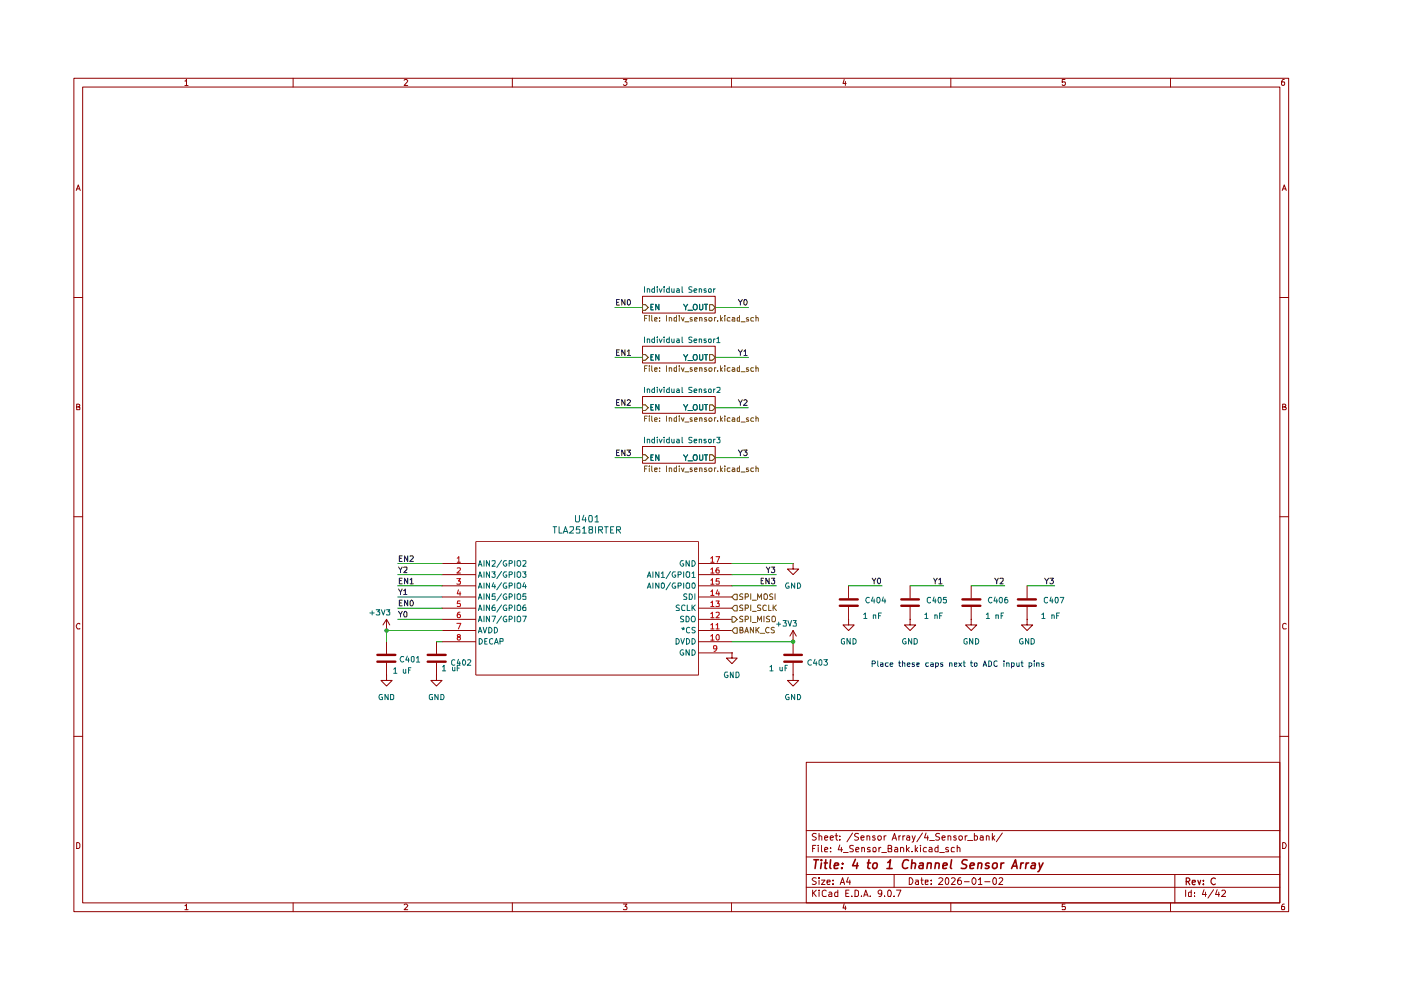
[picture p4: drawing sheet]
(kicad_sch
 (version 20250114)
 (generator "eeschema")
 (generator_version "9.0")
 (paper "A4")
 (title_block
  (title "4 to 1 Channel Sensor Array")
  (date "2026-01-02")
  (rev "C"))
 (lib_symbols
  (symbol "Device:C"
   (pin_numbers (hide yes))
   (pin_names
    (offset 0.254)) (exclude_from_sim no) (in_bom yes) (on_board yes)
   (property "Reference" "C" (at 0.635 2.54 0) (effects (font (size 1.27 1.27)) (justify left)))
   (property "Value" "C" (at 0.635 -2.54 0) (effects (font (size 1.27 1.27)) (justify left)))
   (property "Footprint" "" (at 0.9652 -3.81 0) (effects (font (size 1.27 1.27)) (hide yes)))
   (property "Datasheet" "~" (at 0 0 0) (effects (font (size 1.27 1.27)) (hide yes)))
   (property "Description" "Unpolarized capacitor" (at 0 0 0) (effects (font (size 1.27 1.27)) (hide yes)))
   (symbol "C_0_1"
    (polyline (pts (xy -2.032 0.762) (xy 2.032 0.762)) (stroke (width 0.508) (type default)) (fill (type none)))
    (polyline (pts (xy -2.032 -0.762) (xy 2.032 -0.762)) (stroke (width 0.508) (type default)) (fill (type none))))
   (symbol "C_1_1"
    (pin passive line (at 0 3.81 270) (length 2.794) (name "~" (effects (font (size 1.27 1.27)))) (number "1" (effects (font (size 1.27 1.27)))))
    (pin passive line (at 0 -3.81 90) (length 2.794) (name "~" (effects (font (size 1.27 1.27)))) (number "2" (effects (font (size 1.27 1.27))))))
   (embedded_fonts no))
  (symbol "power:GND"
   (power)
   (pin_numbers (hide yes))
   (pin_names
    (offset 0) (hide yes)) (exclude_from_sim no) (in_bom yes) (on_board yes)
   (property "Reference" "#PWR" (at 0 -6.35 0) (effects (font (size 1.27 1.27)) (hide yes)))
   (property "Value" "GND" (at 0 -3.81 0) (effects (font (size 1.27 1.27))))
   (property "Footprint" "" (at 0 0 0) (effects (font (size 1.27 1.27)) (hide yes)))
   (property "Datasheet" "" (at 0 0 0) (effects (font (size 1.27 1.27)) (hide yes)))
   (property "Description" "Power symbol creates a global label with name \"GND\" , ground" (at 0 0 0) (effects (font (size 1.27 1.27)) (hide yes)))
   (symbol "GND_0_1"
    (polyline (pts (xy 0 0) (xy 0 -1.27) (xy 1.27 -1.27) (xy 0 -2.54) (xy -1.27 -1.27) (xy 0 -1.27)) (stroke (width 0) (type default)) (fill (type none))))
   (symbol "GND_1_1"
    (pin power_in line (at 0 0 270) (length 0) (name "~" (effects (font (size 1.27 1.27)))) (number "1" (effects (font (size 1.27 1.27))))))
   (embedded_fonts no))
  (symbol "power:VCC"
   (power)
   (pin_numbers (hide yes))
   (pin_names
    (offset 0) (hide yes)) (exclude_from_sim no) (in_bom yes) (on_board yes)
   (property "Reference" "#PWR" (at 0 -3.81 0) (effects (font (size 1.27 1.27)) (hide yes)))
   (property "Value" "VCC" (at 0 3.556 0) (effects (font (size 1.27 1.27))))
   (property "Footprint" "" (at 0 0 0) (effects (font (size 1.27 1.27)) (hide yes)))
   (property "Datasheet" "" (at 0 0 0) (effects (font (size 1.27 1.27)) (hide yes)))
   (property "Description" "Power symbol creates a global label with name \"VCC\"" (at 0 0 0) (effects (font (size 1.27 1.27)) (hide yes)))
   (symbol "VCC_0_1"
    (polyline (pts (xy -0.762 1.27) (xy 0 2.54)) (stroke (width 0) (type default)) (fill (type none)))
    (polyline (pts (xy 0 2.54) (xy 0.762 1.27)) (stroke (width 0) (type default)) (fill (type none)))
    (polyline (pts (xy 0 0) (xy 0 2.54)) (stroke (width 0) (type default)) (fill (type none))))
   (symbol "VCC_1_1"
    (pin power_in line (at 0 0 90) (length 0) (name "~" (effects (font (size 1.27 1.27)))) (number "1" (effects (font (size 1.27 1.27))))))
   (embedded_fonts no))
  (symbol "tla2518:TLA2518IRTER"
   (pin_names
    (offset 0.254)) (exclude_from_sim no) (in_bom yes) (on_board yes)
   (property "Reference" "U" (at 33.02 10.16 0) (effects (font (size 1.524 1.524))))
   (property "Value" "TLA2518IRTER" (at 33.02 7.62 0) (effects (font (size 1.524 1.524))))
   (property "Footprint" "WQFN16_RTE_TEX" (at 0 0 0) (effects (font (size 1.27 1.27)
    (italic yes)) (hide yes)))
   (property "Datasheet" "https://www.ti.com/lit/gpn/tla2518" (at 0 0 0) (effects (font (size 1.27 1.27)
    (italic yes)) (hide yes)))
   (property "Description" "" (at 0 0 0) (effects (font (size 1.27 1.27)) (hide yes)))
   (property "ki_locked" "" (at 0 0 0) (effects (font (size 1.27 1.27))))
   (symbol "TLA2518IRTER_0_1"
    (polyline (pts (xy 7.62 5.08) (xy 7.62 -25.4)) (stroke (width 0.127) (type default)) (fill (type none)))
    (polyline (pts (xy 7.62 -25.4) (xy 58.42 -25.4)) (stroke (width 0.127) (type default)) (fill (type none)))
    (polyline (pts (xy 58.42 5.08) (xy 7.62 5.08)) (stroke (width 0.127) (type default)) (fill (type none)))
    (polyline (pts (xy 58.42 -25.4) (xy 58.42 5.08)) (stroke (width 0.127) (type default)) (fill (type none)))
    (pin bidirectional line (at 0 0 0) (length 7.62) (name "AIN2/GPIO2" (effects (font (size 1.27 1.27)))) (number "1" (effects (font (size 1.27 1.27)))))
    (pin bidirectional line (at 0 -2.54 0) (length 7.62) (name "AIN3/GPIO3" (effects (font (size 1.27 1.27)))) (number "2" (effects (font (size 1.27 1.27)))))
    (pin bidirectional line (at 0 -5.08 0) (length 7.62) (name "AIN4/GPIO4" (effects (font (size 1.27 1.27)))) (number "3" (effects (font (size 1.27 1.27)))))
    (pin bidirectional line (at 0 -7.62 0) (length 7.62) (name "AIN5/GPIO5" (effects (font (size 1.27 1.27)))) (number "4" (effects (font (size 1.27 1.27)))))
    (pin bidirectional line (at 0 -10.16 0) (length 7.62) (name "AIN6/GPIO6" (effects (font (size 1.27 1.27)))) (number "5" (effects (font (size 1.27 1.27)))))
    (pin bidirectional line (at 0 -12.7 0) (length 7.62) (name "AIN7/GPIO7" (effects (font (size 1.27 1.27)))) (number "6" (effects (font (size 1.27 1.27)))))
    (pin power_in line (at 0 -15.24 0) (length 7.62) (name "AVDD" (effects (font (size 1.27 1.27)))) (number "7" (effects (font (size 1.27 1.27)))))
    (pin unspecified line (at 0 -17.78 0) (length 7.62) (name "DECAP" (effects (font (size 1.27 1.27)))) (number "8" (effects (font (size 1.27 1.27)))))
    (pin power_out line (at 66.04 0 180) (length 7.62) (name "GND" (effects (font (size 1.27 1.27)))) (number "17" (effects (font (size 1.27 1.27)))))
    (pin bidirectional line (at 66.04 -2.54 180) (length 7.62) (name "AIN1/GPIO1" (effects (font (size 1.27 1.27)))) (number "16" (effects (font (size 1.27 1.27)))))
    (pin bidirectional line (at 66.04 -5.08 180) (length 7.62) (name "AIN0/GPIO0" (effects (font (size 1.27 1.27)))) (number "15" (effects (font (size 1.27 1.27)))))
    (pin input line (at 66.04 -7.62 180) (length 7.62) (name "SDI" (effects (font (size 1.27 1.27)))) (number "14" (effects (font (size 1.27 1.27)))))
    (pin input line (at 66.04 -10.16 180) (length 7.62) (name "SCLK" (effects (font (size 1.27 1.27)))) (number "13" (effects (font (size 1.27 1.27)))))
    (pin output line (at 66.04 -12.7 180) (length 7.62) (name "SDO" (effects (font (size 1.27 1.27)))) (number "12" (effects (font (size 1.27 1.27)))))
    (pin input line (at 66.04 -15.24 180) (length 7.62) (name "*CS" (effects (font (size 1.27 1.27)))) (number "11" (effects (font (size 1.27 1.27)))))
    (pin power_in line (at 66.04 -17.78 180) (length 7.62) (name "DVDD" (effects (font (size 1.27 1.27)))) (number "10" (effects (font (size 1.27 1.27)))))
    (pin power_out line (at 66.04 -20.32 180) (length 7.62) (name "GND" (effects (font (size 1.27 1.27)))) (number "9" (effects (font (size 1.27 1.27))))))
   (embedded_fonts no)))
 (text "Place these caps next to ADC input pins"
  (exclude_from_sim no)
  (at 211.582 143.764 0)
  (effects (font (size 1.27 1.27))))
 (junction
  (at 173.99 138.43)
  (diameter 0)
  (color 0 0 0 0))
 (junction
  (at 81.28 135.89)
  (diameter 0)
  (color 0 0 0 0))
 (wire
  (pts (xy 200.66 125.73) (xy 208.28 125.73))
  (stroke (width 0) (type default)))
 (wire
  (pts (xy 83.82 130.81) (xy 93.98 130.81))
  (stroke (width 0) (type default)))
 (wire
  (pts (xy 170.18 125.73) (xy 160.02 125.73))
  (stroke (width 0) (type default)))
 (wire
  (pts (xy 214.63 125.73) (xy 222.25 125.73))
  (stroke (width 0) (type default)))
 (wire
  (pts (xy 83.82 128.27) (xy 93.98 128.27))
  (stroke (width 0) (type default)))
 (wire
  (pts (xy 156.21 96.52) (xy 163.83 96.52))
  (stroke (width 0) (type default)))
 (wire
  (pts (xy 133.35 96.52) (xy 139.7 96.52))
  (stroke (width 0) (type default)))
 (wire
  (pts (xy 170.18 123.19) (xy 160.02 123.19))
  (stroke (width 0) (type default)))
 (wire
  (pts (xy 160.02 120.65) (xy 173.99 120.65))
  (stroke (width 0) (type default)))
 (wire
  (pts (xy 83.82 120.65) (xy 93.98 120.65))
  (stroke (width 0) (type default)))
 (wire
  (pts (xy 133.35 73.66) (xy 139.7 73.66))
  (stroke (width 0) (type default)))
 (wire
  (pts (xy 92.71 138.43) (xy 93.98 138.43))
  (stroke (width 0) (type default)))
 (wire
  (pts (xy 133.35 85.09) (xy 139.7 85.09))
  (stroke (width 0) (type default)))
 (wire
  (pts (xy 81.28 138.43) (xy 81.28 135.89))
  (stroke (width 0) (type default)))
 (wire
  (pts (xy 227.33 125.73) (xy 233.68 125.73))
  (stroke (width 0) (type default)))
 (wire
  (pts (xy 133.35 62.23) (xy 139.7 62.23))
  (stroke (width 0) (type default)))
 (wire
  (pts (xy 156.21 85.09) (xy 163.83 85.09))
  (stroke (width 0) (type default)))
 (wire
  (pts (xy 83.82 133.35) (xy 93.98 133.35))
  (stroke (width 0) (type default)))
 (wire
  (pts (xy 156.21 62.23) (xy 163.83 62.23))
  (stroke (width 0) (type default)))
 (wire
  (pts (xy 160.02 138.43) (xy 173.99 138.43))
  (stroke (width 0) (type default)))
 (wire
  (pts (xy 156.21 73.66) (xy 163.83 73.66))
  (stroke (width 0) (type default)))
 (wire
  (pts (xy 186.69 125.73) (xy 194.31 125.73))
  (stroke (width 0) (type default)))
 (wire
  (pts (xy 81.28 135.89) (xy 93.98 135.89))
  (stroke (width 0) (type default)))
 (wire
  (pts (xy 83.82 123.19) (xy 93.98 123.19))
  (stroke (width 0) (type default)))
 (wire
  (pts (xy 83.82 125.73) (xy 93.98 125.73))
  (stroke (width 0) (type default)))
 (label "EN2"
  (at 133.35 85.09 0)
  (effects (font (size 1.27 1.27)) (justify left bottom)))
 (label "Y2"
  (at 83.82 123.19 0)
  (effects (font (size 1.27 1.27)) (justify left bottom)))
 (label "Y1"
  (at 208.28 125.73 180)
  (effects (font (size 1.27 1.27)) (justify right bottom)))
 (label "Y2"
  (at 163.83 85.09 180)
  (effects (font (size 1.27 1.27)) (justify right bottom)))
 (label "EN1"
  (at 133.35 73.66 0)
  (effects (font (size 1.27 1.27)) (justify left bottom)))
 (label "Y3"
  (at 170.18 123.19 180)
  (effects (font (size 1.27 1.27)) (justify right bottom)))
 (label "EN3"
  (at 133.35 96.52 0)
  (effects (font (size 1.27 1.27)) (justify left bottom)))
 (label "Y3"
  (at 233.68 125.73 180)
  (effects (font (size 1.27 1.27)) (justify right bottom)))
 (label "Y1"
  (at 83.82 128.27 0)
  (effects (font (size 1.27 1.27)) (justify left bottom)))
 (label "Y0"
  (at 194.31 125.73 180)
  (effects (font (size 1.27 1.27)) (justify right bottom)))
 (label "EN3"
  (at 170.18 125.73 180)
  (effects (font (size 1.27 1.27)) (justify right bottom)))
 (label "EN0"
  (at 83.82 130.81 0)
  (effects (font (size 1.27 1.27)) (justify left bottom)))
 (label "EN2"
  (at 83.82 120.65 0)
  (effects (font (size 1.27 1.27)) (justify left bottom)))
 (label "Y2"
  (at 222.25 125.73 180)
  (effects (font (size 1.27 1.27)) (justify right bottom)))
 (label "Y3"
  (at 163.83 96.52 180)
  (effects (font (size 1.27 1.27)) (justify right bottom)))
 (label "Y0"
  (at 83.82 133.35 0)
  (effects (font (size 1.27 1.27)) (justify left bottom)))
 (label "EN0"
  (at 133.35 62.23 0)
  (effects (font (size 1.27 1.27)) (justify left bottom)))
 (label "Y1"
  (at 163.83 73.66 180)
  (effects (font (size 1.27 1.27)) (justify right bottom)))
 (label "Y0"
  (at 163.83 62.23 180)
  (effects (font (size 1.27 1.27)) (justify right bottom)))
 (label "EN1"
  (at 83.82 125.73 0)
  (effects (font (size 1.27 1.27)) (justify left bottom)))
 (hierarchical_label "BANK_CS"
  (shape input)
  (at 160.02 135.89 0)
  (effects (font (size 1.27 1.27)) (justify left)))
 (hierarchical_label "SPI_MISO"
  (shape output)
  (at 160.02 133.35 0)
  (effects (font (size 1.27 1.27)) (justify left)))
 (hierarchical_label "SPI_SCLK"
  (shape input)
  (at 160.02 130.81 0)
  (effects (font (size 1.27 1.27)) (justify left)))
 (hierarchical_label "SPI_MOSI"
  (shape input)
  (at 160.02 128.27 0)
  (effects (font (size 1.27 1.27)) (justify left)))
 (symbol
  (lib_id "power:GND")
  (at 92.71 146.05 0)
  (unit 1)
  (exclude_from_sim no)
  (in_bom yes)
  (on_board yes)
  (dnp no)
  (fields_autoplaced yes)
  (property "Reference" "#PWR0403" (at 92.71 152.4 0) (effects (font (size 1.27 1.27)) (hide yes)))
  (property "Value" "GND" (at 92.71 151.13 0) (effects (font (size 1.27 1.27))))
  (property "Footprint" "" (at 92.71 146.05 0) (effects (font (size 1.27 1.27)) (hide yes)))
  (property "Datasheet" "" (at 92.71 146.05 0) (effects (font (size 1.27 1.27)) (hide yes)))
  (property "Description" "Power symbol creates a global label with name \"GND\" , ground" (at 92.71 146.05 0) (effects (font (size 1.27 1.27)) (hide yes)))
  (pin "1")
  (instances (project "013_Sensor_PI_RS485 board" (path "" (reference "#PWR0403") (unit 1)) (path "" (reference "#PWR03303") (unit 1)) (path "" (reference "#PWR01303") (unit 1)) (path "" (reference "#PWR02803") (unit 1)) (path "" (reference "#PWR02303") (unit 1)) (path "" (reference "#PWR0803") (unit 1)) (path "" (reference "#PWR01803") (unit 1)))))
 (symbol
  (lib_id "power:GND")
  (at 227.33 133.35 0)
  (unit 1)
  (exclude_from_sim no)
  (in_bom yes)
  (on_board yes)
  (dnp no)
  (fields_autoplaced yes)
  (property "Reference" "#PWR053" (at 227.33 139.7 0) (effects (font (size 1.27 1.27)) (hide yes)))
  (property "Value" "GND" (at 227.33 138.43 0) (effects (font (size 1.27 1.27))))
  (property "Footprint" "" (at 227.33 133.35 0) (effects (font (size 1.27 1.27)) (hide yes)))
  (property "Datasheet" "" (at 227.33 133.35 0) (effects (font (size 1.27 1.27)) (hide yes)))
  (property "Description" "Power symbol creates a global label with name \"GND\" , ground" (at 227.33 133.35 0) (effects (font (size 1.27 1.27)) (hide yes)))
  (pin "1")
  (instances (project "014_Sensor_PI_RS485 board" (path "" (reference "#PWR053") (unit 1)) (path "" (reference "#PWR059") (unit 1)) (path "" (reference "#PWR055") (unit 1)) (path "" (reference "#PWR058") (unit 1)) (path "" (reference "#PWR057") (unit 1)) (path "" (reference "#PWR054") (unit 1)) (path "" (reference "#PWR056") (unit 1)))))
 (symbol
  (lib_id "power:GND")
  (at 186.69 133.35 0)
  (unit 1)
  (exclude_from_sim no)
  (in_bom yes)
  (on_board yes)
  (dnp no)
  (fields_autoplaced yes)
  (property "Reference" "#PWR019" (at 186.69 139.7 0) (effects (font (size 1.27 1.27)) (hide yes)))
  (property "Value" "GND" (at 186.69 138.43 0) (effects (font (size 1.27 1.27))))
  (property "Footprint" "" (at 186.69 133.35 0) (effects (font (size 1.27 1.27)) (hide yes)))
  (property "Datasheet" "" (at 186.69 133.35 0) (effects (font (size 1.27 1.27)) (hide yes)))
  (property "Description" "Power symbol creates a global label with name \"GND\" , ground" (at 186.69 133.35 0) (effects (font (size 1.27 1.27)) (hide yes)))
  (pin "1")
  (instances (project "014_Sensor_PI_RS485 board" (path "" (reference "#PWR019") (unit 1)) (path "" (reference "#PWR030") (unit 1)) (path "" (reference "#PWR024") (unit 1)) (path "" (reference "#PWR029") (unit 1)) (path "" (reference "#PWR027") (unit 1)) (path "" (reference "#PWR020") (unit 1)) (path "" (reference "#PWR026") (unit 1)))))
 (symbol
  (lib_id "power:VCC")
  (at 173.99 138.43 0)
  (unit 1)
  (exclude_from_sim no)
  (in_bom yes)
  (on_board yes)
  (dnp no)
  (property "Reference" "#PWR0408" (at 173.99 142.24 0) (effects (font (size 1.27 1.27)) (hide yes)))
  (property "Value" "+3V3" (at 172.466 134.366 0) (effects (font (size 1.27 1.27))))
  (property "Footprint" "" (at 173.99 138.43 0) (effects (font (size 1.27 1.27)) (hide yes)))
  (property "Datasheet" "" (at 173.99 138.43 0) (effects (font (size 1.27 1.27)) (hide yes)))
  (property "Description" "Power symbol creates a global label with name \"VCC\"" (at 173.99 138.43 0) (effects (font (size 1.27 1.27)) (hide yes)))
  (pin "1")
  (instances (project "013_Sensor_PI_RS485 board" (path "" (reference "#PWR0408") (unit 1)) (path "" (reference "#PWR03306") (unit 1)) (path "" (reference "#PWR01306") (unit 1)) (path "" (reference "#PWR02806") (unit 1)) (path "" (reference "#PWR02306") (unit 1)) (path "" (reference "#PWR0806") (unit 1)) (path "" (reference "#PWR01806") (unit 1)))))
 (symbol
  (lib_id "Device:C")
  (at 173.99 142.24 0)
  (unit 1)
  (exclude_from_sim no)
  (in_bom yes)
  (on_board yes)
  (dnp no)
  (property "Reference" "C403" (at 177.038 143.256 0) (effects (font (size 1.27 1.27)) (justify left)))
  (property "Value" "1 uF" (at 168.402 144.526 0) (effects (font (size 1.27 1.27)) (justify left)))
  (property "Footprint" "Capacitor_SMD:C_0402_1005Metric" (at 174.9552 146.05 0) (effects (font (size 1.27 1.27)) (hide yes)))
  (property "Datasheet" "~" (at 173.99 142.24 0) (effects (font (size 1.27 1.27)) (hide yes)))
  (property "Description" "Unpolarized capacitor" (at 173.99 142.24 0) (effects (font (size 1.27 1.27)) (hide yes)))
  (pin "2")
  (pin "1")
  (instances (project "013_Sensor_PI_RS485 board" (path "" (reference "C403") (unit 1)) (path "" (reference "C3303") (unit 1)) (path "" (reference "C1303") (unit 1)) (path "" (reference "C2803") (unit 1)) (path "" (reference "C2303") (unit 1)) (path "" (reference "C803") (unit 1)) (path "" (reference "C1803") (unit 1)))))
 (symbol
  (lib_id "Device:C")
  (at 92.71 142.24 0)
  (unit 1)
  (exclude_from_sim no)
  (in_bom yes)
  (on_board yes)
  (dnp no)
  (property "Reference" "C402" (at 95.758 143.256 0) (effects (font (size 1.27 1.27)) (justify left)))
  (property "Value" "1 uF" (at 93.726 144.526 0) (effects (font (size 1.27 1.27)) (justify left)))
  (property "Footprint" "Capacitor_SMD:C_0402_1005Metric" (at 93.6752 146.05 0) (effects (font (size 1.27 1.27)) (hide yes)))
  (property "Datasheet" "~" (at 92.71 142.24 0) (effects (font (size 1.27 1.27)) (hide yes)))
  (property "Description" "Unpolarized capacitor" (at 92.71 142.24 0) (effects (font (size 1.27 1.27)) (hide yes)))
  (pin "2")
  (pin "1")
  (instances (project "013_Sensor_PI_RS485 board" (path "" (reference "C402") (unit 1)) (path "" (reference "C3302") (unit 1)) (path "" (reference "C1302") (unit 1)) (path "" (reference "C2802") (unit 1)) (path "" (reference "C2302") (unit 1)) (path "" (reference "C802") (unit 1)) (path "" (reference "C1802") (unit 1)))))
 (symbol
  (lib_id "power:GND")
  (at 214.63 133.35 0)
  (unit 1)
  (exclude_from_sim no)
  (in_bom yes)
  (on_board yes)
  (dnp no)
  (fields_autoplaced yes)
  (property "Reference" "#PWR046" (at 214.63 139.7 0) (effects (font (size 1.27 1.27)) (hide yes)))
  (property "Value" "GND" (at 214.63 138.43 0) (effects (font (size 1.27 1.27))))
  (property "Footprint" "" (at 214.63 133.35 0) (effects (font (size 1.27 1.27)) (hide yes)))
  (property "Datasheet" "" (at 214.63 133.35 0) (effects (font (size 1.27 1.27)) (hide yes)))
  (property "Description" "Power symbol creates a global label with name \"GND\" , ground" (at 214.63 133.35 0) (effects (font (size 1.27 1.27)) (hide yes)))
  (pin "1")
  (instances (project "014_Sensor_PI_RS485 board" (path "" (reference "#PWR046") (unit 1)) (path "" (reference "#PWR052") (unit 1)) (path "" (reference "#PWR048") (unit 1)) (path "" (reference "#PWR051") (unit 1)) (path "" (reference "#PWR050") (unit 1)) (path "" (reference "#PWR047") (unit 1)) (path "" (reference "#PWR049") (unit 1)))))
 (symbol
  (lib_id "power:GND")
  (at 81.28 146.05 0)
  (unit 1)
  (exclude_from_sim no)
  (in_bom yes)
  (on_board yes)
  (dnp no)
  (fields_autoplaced yes)
  (property "Reference" "#PWR0402" (at 81.28 152.4 0) (effects (font (size 1.27 1.27)) (hide yes)))
  (property "Value" "GND" (at 81.28 151.13 0) (effects (font (size 1.27 1.27))))
  (property "Footprint" "" (at 81.28 146.05 0) (effects (font (size 1.27 1.27)) (hide yes)))
  (property "Datasheet" "" (at 81.28 146.05 0) (effects (font (size 1.27 1.27)) (hide yes)))
  (property "Description" "Power symbol creates a global label with name \"GND\" , ground" (at 81.28 146.05 0) (effects (font (size 1.27 1.27)) (hide yes)))
  (pin "1")
  (instances (project "013_Sensor_PI_RS485 board" (path "" (reference "#PWR0402") (unit 1)) (path "" (reference "#PWR03302") (unit 1)) (path "" (reference "#PWR01302") (unit 1)) (path "" (reference "#PWR02802") (unit 1)) (path "" (reference "#PWR02302") (unit 1)) (path "" (reference "#PWR0802") (unit 1)) (path "" (reference "#PWR01802") (unit 1)))))
 (symbol
  (lib_id "Device:C")
  (at 186.69 129.54 0)
  (unit 1)
  (exclude_from_sim no)
  (in_bom yes)
  (on_board yes)
  (dnp no)
  (property "Reference" "C404" (at 190.246 129.032 0) (effects (font (size 1.27 1.27)) (justify left)))
  (property "Value" "1 nF" (at 189.738 132.588 0) (effects (font (size 1.27 1.27)) (justify left)))
  (property "Footprint" "Capacitor_SMD:C_0402_1005Metric" (at 187.6552 133.35 0) (effects (font (size 1.27 1.27)) (hide yes)))
  (property "Datasheet" "~" (at 186.69 129.54 0) (effects (font (size 1.27 1.27)) (hide yes)))
  (property "Description" "Unpolarized capacitor" (at 186.69 129.54 0) (effects (font (size 1.27 1.27)) (hide yes)))
  (pin "2")
  (pin "1")
  (instances (project "014_Sensor_PI_RS485 board" (path "" (reference "C404") (unit 1)) (path "" (reference "C3304") (unit 1)) (path "" (reference "C1304") (unit 1)) (path "" (reference "C2804") (unit 1)) (path "" (reference "C2304") (unit 1)) (path "" (reference "C804") (unit 1)) (path "" (reference "C1804") (unit 1)))))
 (symbol
  (lib_id "power:GND")
  (at 173.99 146.05 0)
  (unit 1)
  (exclude_from_sim no)
  (in_bom yes)
  (on_board yes)
  (dnp no)
  (fields_autoplaced yes)
  (property "Reference" "#PWR0409" (at 173.99 152.4 0) (effects (font (size 1.27 1.27)) (hide yes)))
  (property "Value" "GND" (at 173.99 151.13 0) (effects (font (size 1.27 1.27))))
  (property "Footprint" "" (at 173.99 146.05 0) (effects (font (size 1.27 1.27)) (hide yes)))
  (property "Datasheet" "" (at 173.99 146.05 0) (effects (font (size 1.27 1.27)) (hide yes)))
  (property "Description" "Power symbol creates a global label with name \"GND\" , ground" (at 173.99 146.05 0) (effects (font (size 1.27 1.27)) (hide yes)))
  (pin "1")
  (instances (project "013_Sensor_PI_RS485 board" (path "" (reference "#PWR0409") (unit 1)) (path "" (reference "#PWR03307") (unit 1)) (path "" (reference "#PWR01307") (unit 1)) (path "" (reference "#PWR02807") (unit 1)) (path "" (reference "#PWR02307") (unit 1)) (path "" (reference "#PWR0807") (unit 1)) (path "" (reference "#PWR01807") (unit 1)))))
 (symbol
  (lib_id "tla2518:TLA2518IRTER")
  (at 93.98 120.65 0)
  (unit 1)
  (exclude_from_sim no)
  (in_bom yes)
  (on_board yes)
  (dnp no)
  (fields_autoplaced yes)
  (property "Reference" "U401" (at 127 110.49 0) (effects (font (size 1.524 1.524))))
  (property "Value" "TLA2518IRTER" (at 127 113.03 0) (effects (font (size 1.524 1.524))))
  (property "Footprint" "footprints:WQFN16_RTE_TEX" (at 93.98 120.65 0) (effects (font (size 1.27 1.27)
    (italic yes)) (hide yes)))
  (property "Datasheet" "https://www.ti.com/lit/gpn/tla2518" (at 93.98 120.65 0) (effects (font (size 1.27 1.27)
    (italic yes)) (hide yes)))
  (property "Description" "" (at 93.98 120.65 0) (effects (font (size 1.27 1.27)) (hide yes)))
  (property "JLCPCB Part #" "C1855741" (at 93.98 120.65 0) (effects (font (size 1.27 1.27)) (hide yes)))
  (pin "9")
  (pin "10")
  (pin "12")
  (pin "13")
  (pin "11")
  (pin "1")
  (pin "15")
  (pin "3")
  (pin "2")
  (pin "8")
  (pin "7")
  (pin "17")
  (pin "4")
  (pin "14")
  (pin "16")
  (pin "5")
  (pin "6")
  (instances (project "" (path "" (reference "U401") (unit 1)) (path "" (reference "U3301") (unit 1)) (path "" (reference "U1301") (unit 1)) (path "" (reference "U2801") (unit 1)) (path "" (reference "U2301") (unit 1)) (path "" (reference "U801") (unit 1)) (path "" (reference "U1801") (unit 1)))))
 (symbol
  (lib_id "power:VCC")
  (at 81.28 135.89 0)
  (unit 1)
  (exclude_from_sim no)
  (in_bom yes)
  (on_board yes)
  (dnp no)
  (property "Reference" "#PWR0401" (at 81.28 139.7 0) (effects (font (size 1.27 1.27)) (hide yes)))
  (property "Value" "+3V3" (at 79.756 131.826 0) (effects (font (size 1.27 1.27))))
  (property "Footprint" "" (at 81.28 135.89 0) (effects (font (size 1.27 1.27)) (hide yes)))
  (property "Datasheet" "" (at 81.28 135.89 0) (effects (font (size 1.27 1.27)) (hide yes)))
  (property "Description" "Power symbol creates a global label with name \"VCC\"" (at 81.28 135.89 0) (effects (font (size 1.27 1.27)) (hide yes)))
  (pin "1")
  (instances (project "013_Sensor_PI_RS485 board" (path "" (reference "#PWR0401") (unit 1)) (path "" (reference "#PWR03301") (unit 1)) (path "" (reference "#PWR01301") (unit 1)) (path "" (reference "#PWR02801") (unit 1)) (path "" (reference "#PWR02301") (unit 1)) (path "" (reference "#PWR0801") (unit 1)) (path "" (reference "#PWR01801") (unit 1)))))
 (symbol
  (lib_id "power:GND")
  (at 173.99 120.65 0)
  (unit 1)
  (exclude_from_sim no)
  (in_bom yes)
  (on_board yes)
  (dnp no)
  (fields_autoplaced yes)
  (property "Reference" "#PWR0407" (at 173.99 127 0) (effects (font (size 1.27 1.27)) (hide yes)))
  (property "Value" "GND" (at 173.99 125.73 0) (effects (font (size 1.27 1.27))))
  (property "Footprint" "" (at 173.99 120.65 0) (effects (font (size 1.27 1.27)) (hide yes)))
  (property "Datasheet" "" (at 173.99 120.65 0) (effects (font (size 1.27 1.27)) (hide yes)))
  (property "Description" "Power symbol creates a global label with name \"GND\" , ground" (at 173.99 120.65 0) (effects (font (size 1.27 1.27)) (hide yes)))
  (pin "1")
  (instances (project "013_Sensor_PI_RS485 board" (path "" (reference "#PWR0407") (unit 1)) (path "" (reference "#PWR03305") (unit 1)) (path "" (reference "#PWR01305") (unit 1)) (path "" (reference "#PWR02805") (unit 1)) (path "" (reference "#PWR02305") (unit 1)) (path "" (reference "#PWR0805") (unit 1)) (path "" (reference "#PWR01805") (unit 1)))))
 (symbol
  (lib_id "power:GND")
  (at 160.02 140.97 0)
  (unit 1)
  (exclude_from_sim no)
  (in_bom yes)
  (on_board yes)
  (dnp no)
  (fields_autoplaced yes)
  (property "Reference" "#PWR0406" (at 160.02 147.32 0) (effects (font (size 1.27 1.27)) (hide yes)))
  (property "Value" "GND" (at 160.02 146.05 0) (effects (font (size 1.27 1.27))))
  (property "Footprint" "" (at 160.02 140.97 0) (effects (font (size 1.27 1.27)) (hide yes)))
  (property "Datasheet" "" (at 160.02 140.97 0) (effects (font (size 1.27 1.27)) (hide yes)))
  (property "Description" "Power symbol creates a global label with name \"GND\" , ground" (at 160.02 140.97 0) (effects (font (size 1.27 1.27)) (hide yes)))
  (pin "1")
  (instances (project "013_Sensor_PI_RS485 board" (path "" (reference "#PWR0406") (unit 1)) (path "" (reference "#PWR03304") (unit 1)) (path "" (reference "#PWR01304") (unit 1)) (path "" (reference "#PWR02804") (unit 1)) (path "" (reference "#PWR02304") (unit 1)) (path "" (reference "#PWR0804") (unit 1)) (path "" (reference "#PWR01804") (unit 1)))))
 (symbol
  (lib_id "Device:C")
  (at 214.63 129.54 0)
  (unit 1)
  (exclude_from_sim no)
  (in_bom yes)
  (on_board yes)
  (dnp no)
  (property "Reference" "C406" (at 218.186 129.032 0) (effects (font (size 1.27 1.27)) (justify left)))
  (property "Value" "1 nF" (at 217.678 132.588 0) (effects (font (size 1.27 1.27)) (justify left)))
  (property "Footprint" "Capacitor_SMD:C_0402_1005Metric" (at 215.5952 133.35 0) (effects (font (size 1.27 1.27)) (hide yes)))
  (property "Datasheet" "~" (at 214.63 129.54 0) (effects (font (size 1.27 1.27)) (hide yes)))
  (property "Description" "Unpolarized capacitor" (at 214.63 129.54 0) (effects (font (size 1.27 1.27)) (hide yes)))
  (pin "2")
  (pin "1")
  (instances (project "014_Sensor_PI_RS485 board" (path "" (reference "C406") (unit 1)) (path "" (reference "C3306") (unit 1)) (path "" (reference "C1306") (unit 1)) (path "" (reference "C2806") (unit 1)) (path "" (reference "C2306") (unit 1)) (path "" (reference "C806") (unit 1)) (path "" (reference "C1806") (unit 1)))))
 (symbol
  (lib_id "power:GND")
  (at 200.66 133.35 0)
  (unit 1)
  (exclude_from_sim no)
  (in_bom yes)
  (on_board yes)
  (dnp no)
  (fields_autoplaced yes)
  (property "Reference" "#PWR031" (at 200.66 139.7 0) (effects (font (size 1.27 1.27)) (hide yes)))
  (property "Value" "GND" (at 200.66 138.43 0) (effects (font (size 1.27 1.27))))
  (property "Footprint" "" (at 200.66 133.35 0) (effects (font (size 1.27 1.27)) (hide yes)))
  (property "Datasheet" "" (at 200.66 133.35 0) (effects (font (size 1.27 1.27)) (hide yes)))
  (property "Description" "Power symbol creates a global label with name \"GND\" , ground" (at 200.66 133.35 0) (effects (font (size 1.27 1.27)) (hide yes)))
  (pin "1")
  (instances (project "014_Sensor_PI_RS485 board" (path "" (reference "#PWR031") (unit 1)) (path "" (reference "#PWR045") (unit 1)) (path "" (reference "#PWR034") (unit 1)) (path "" (reference "#PWR044") (unit 1)) (path "" (reference "#PWR043") (unit 1)) (path "" (reference "#PWR033") (unit 1)) (path "" (reference "#PWR041") (unit 1)))))
 (symbol
  (lib_id "Device:C")
  (at 200.66 129.54 0)
  (unit 1)
  (exclude_from_sim no)
  (in_bom yes)
  (on_board yes)
  (dnp no)
  (property "Reference" "C405" (at 204.216 129.032 0) (effects (font (size 1.27 1.27)) (justify left)))
  (property "Value" "1 nF" (at 203.708 132.588 0) (effects (font (size 1.27 1.27)) (justify left)))
  (property "Footprint" "Capacitor_SMD:C_0402_1005Metric" (at 201.6252 133.35 0) (effects (font (size 1.27 1.27)) (hide yes)))
  (property "Datasheet" "~" (at 200.66 129.54 0) (effects (font (size 1.27 1.27)) (hide yes)))
  (property "Description" "Unpolarized capacitor" (at 200.66 129.54 0) (effects (font (size 1.27 1.27)) (hide yes)))
  (pin "2")
  (pin "1")
  (instances (project "014_Sensor_PI_RS485 board" (path "" (reference "C405") (unit 1)) (path "" (reference "C3305") (unit 1)) (path "" (reference "C1305") (unit 1)) (path "" (reference "C2805") (unit 1)) (path "" (reference "C2305") (unit 1)) (path "" (reference "C805") (unit 1)) (path "" (reference "C1805") (unit 1)))))
 (symbol
  (lib_id "Device:C")
  (at 227.33 129.54 0)
  (unit 1)
  (exclude_from_sim no)
  (in_bom yes)
  (on_board yes)
  (dnp no)
  (property "Reference" "C407" (at 230.886 129.032 0) (effects (font (size 1.27 1.27)) (justify left)))
  (property "Value" "1 nF" (at 230.378 132.588 0) (effects (font (size 1.27 1.27)) (justify left)))
  (property "Footprint" "Capacitor_SMD:C_0402_1005Metric" (at 228.2952 133.35 0) (effects (font (size 1.27 1.27)) (hide yes)))
  (property "Datasheet" "~" (at 227.33 129.54 0) (effects (font (size 1.27 1.27)) (hide yes)))
  (property "Description" "Unpolarized capacitor" (at 227.33 129.54 0) (effects (font (size 1.27 1.27)) (hide yes)))
  (pin "2")
  (pin "1")
  (instances (project "014_Sensor_PI_RS485 board" (path "" (reference "C407") (unit 1)) (path "" (reference "C3307") (unit 1)) (path "" (reference "C1307") (unit 1)) (path "" (reference "C2807") (unit 1)) (path "" (reference "C2307") (unit 1)) (path "" (reference "C807") (unit 1)) (path "" (reference "C1807") (unit 1)))))
 (symbol
  (lib_id "Device:C")
  (at 81.28 142.24 0)
  (unit 1)
  (exclude_from_sim no)
  (in_bom yes)
  (on_board yes)
  (dnp no)
  (property "Reference" "C401" (at 84.074 142.494 0) (effects (font (size 1.27 1.27)) (justify left)))
  (property "Value" "1 uF" (at 82.55 145.034 0) (effects (font (size 1.27 1.27)) (justify left)))
  (property "Footprint" "Capacitor_SMD:C_0402_1005Metric" (at 82.2452 146.05 0) (effects (font (size 1.27 1.27)) (hide yes)))
  (property "Datasheet" "~" (at 81.28 142.24 0) (effects (font (size 1.27 1.27)) (hide yes)))
  (property "Description" "Unpolarized capacitor" (at 81.28 142.24 0) (effects (font (size 1.27 1.27)) (hide yes)))
  (pin "2")
  (pin "1")
  (instances (project "013_Sensor_PI_RS485 board" (path "" (reference "C401") (unit 1)) (path "" (reference "C3301") (unit 1)) (path "" (reference "C1301") (unit 1)) (path "" (reference "C2801") (unit 1)) (path "" (reference "C2301") (unit 1)) (path "" (reference "C801") (unit 1)) (path "" (reference "C1801") (unit 1)))))
 (sheet
  (at 139.7 82.55)
  (size 16.51 3.81)
  (exclude_from_sim no)
  (in_bom yes)
  (on_board yes)
  (dnp no)
  (fields_autoplaced yes)
  (stroke (width 0.1524) (type solid))
  (fill (color 0 0 0 0.0000))
  (property "Sheetname" "Individual Sensor2" (at 139.7 81.8384 0) (effects (font (size 1.27 1.27)) (justify left bottom)))
  (property "Sheetfile" "Indiv_sensor.kicad_sch" (at 139.7 86.9446 0) (effects (font (size 1.27 1.27)) (justify left top)))
  (pin "Y_OUT" output (at 156.21 85.09 0) (effects (font (size 1.27 1.27)) (justify right)))
  (pin "EN" input (at 139.7 85.09 180) (effects (font (size 1.27 1.27)) (justify left)))
  (instances (project "014_Sensor_PI_RS485 board" (path ""
    (page "6")) (path ""
    (page "11")) (path ""
    (page "16")) (path ""
    (page "21")) (path ""
    (page "26")) (path ""
    (page "31")) (path ""
    (page "36")))))
 (sheet
  (at 139.7 59.69)
  (size 16.51 3.81)
  (exclude_from_sim no)
  (in_bom yes)
  (on_board yes)
  (dnp no)
  (fields_autoplaced yes)
  (stroke (width 0.1524) (type solid))
  (fill (color 0 0 0 0.0000))
  (property "Sheetname" "Individual Sensor" (at 139.7 58.9784 0) (effects (font (size 1.27 1.27)) (justify left bottom)))
  (property "Sheetfile" "Indiv_sensor.kicad_sch" (at 139.7 64.0846 0) (effects (font (size 1.27 1.27)) (justify left top)))
  (pin "Y_OUT" output (at 156.21 62.23 0) (effects (font (size 1.27 1.27)) (justify right)))
  (pin "EN" input (at 139.7 62.23 180) (effects (font (size 1.27 1.27)) (justify left)))
  (instances (project "014_Sensor_PI_RS485 board" (path ""
    (page "3")) (path ""
    (page "9")) (path ""
    (page "14")) (path ""
    (page "19")) (path ""
    (page "24")) (path ""
    (page "29")) (path ""
    (page "34")))))
 (sheet
  (at 139.7 71.12)
  (size 16.51 3.81)
  (exclude_from_sim no)
  (in_bom yes)
  (on_board yes)
  (dnp no)
  (fields_autoplaced yes)
  (stroke (width 0.1524) (type solid))
  (fill (color 0 0 0 0.0000))
  (property "Sheetname" "Individual Sensor1" (at 139.7 70.4084 0) (effects (font (size 1.27 1.27)) (justify left bottom)))
  (property "Sheetfile" "Indiv_sensor.kicad_sch" (at 139.7 75.5146 0) (effects (font (size 1.27 1.27)) (justify left top)))
  (pin "Y_OUT" output (at 156.21 73.66 0) (effects (font (size 1.27 1.27)) (justify right)))
  (pin "EN" input (at 139.7 73.66 180) (effects (font (size 1.27 1.27)) (justify left)))
  (instances (project "014_Sensor_PI_RS485 board" (path ""
    (page "5")) (path ""
    (page "10")) (path ""
    (page "15")) (path ""
    (page "20")) (path ""
    (page "25")) (path ""
    (page "30")) (path ""
    (page "35")))))
 (sheet
  (at 139.7 93.98)
  (size 16.51 3.81)
  (exclude_from_sim no)
  (in_bom yes)
  (on_board yes)
  (dnp no)
  (fields_autoplaced yes)
  (stroke (width 0.1524) (type solid))
  (fill (color 0 0 0 0.0000))
  (property "Sheetname" "Individual Sensor3" (at 139.7 93.2684 0) (effects (font (size 1.27 1.27)) (justify left bottom)))
  (property "Sheetfile" "Indiv_sensor.kicad_sch" (at 139.7 98.3746 0) (effects (font (size 1.27 1.27)) (justify left top)))
  (pin "Y_OUT" output (at 156.21 96.52 0) (effects (font (size 1.27 1.27)) (justify right)))
  (pin "EN" input (at 139.7 96.52 180) (effects (font (size 1.27 1.27)) (justify left)))
  (instances (project "014_Sensor_PI_RS485 board" (path ""
    (page "7")) (path ""
    (page "12")) (path ""
    (page "17")) (path ""
    (page "22")) (path ""
    (page "27")) (path ""
    (page "32")) (path ""
    (page "37"))))))
